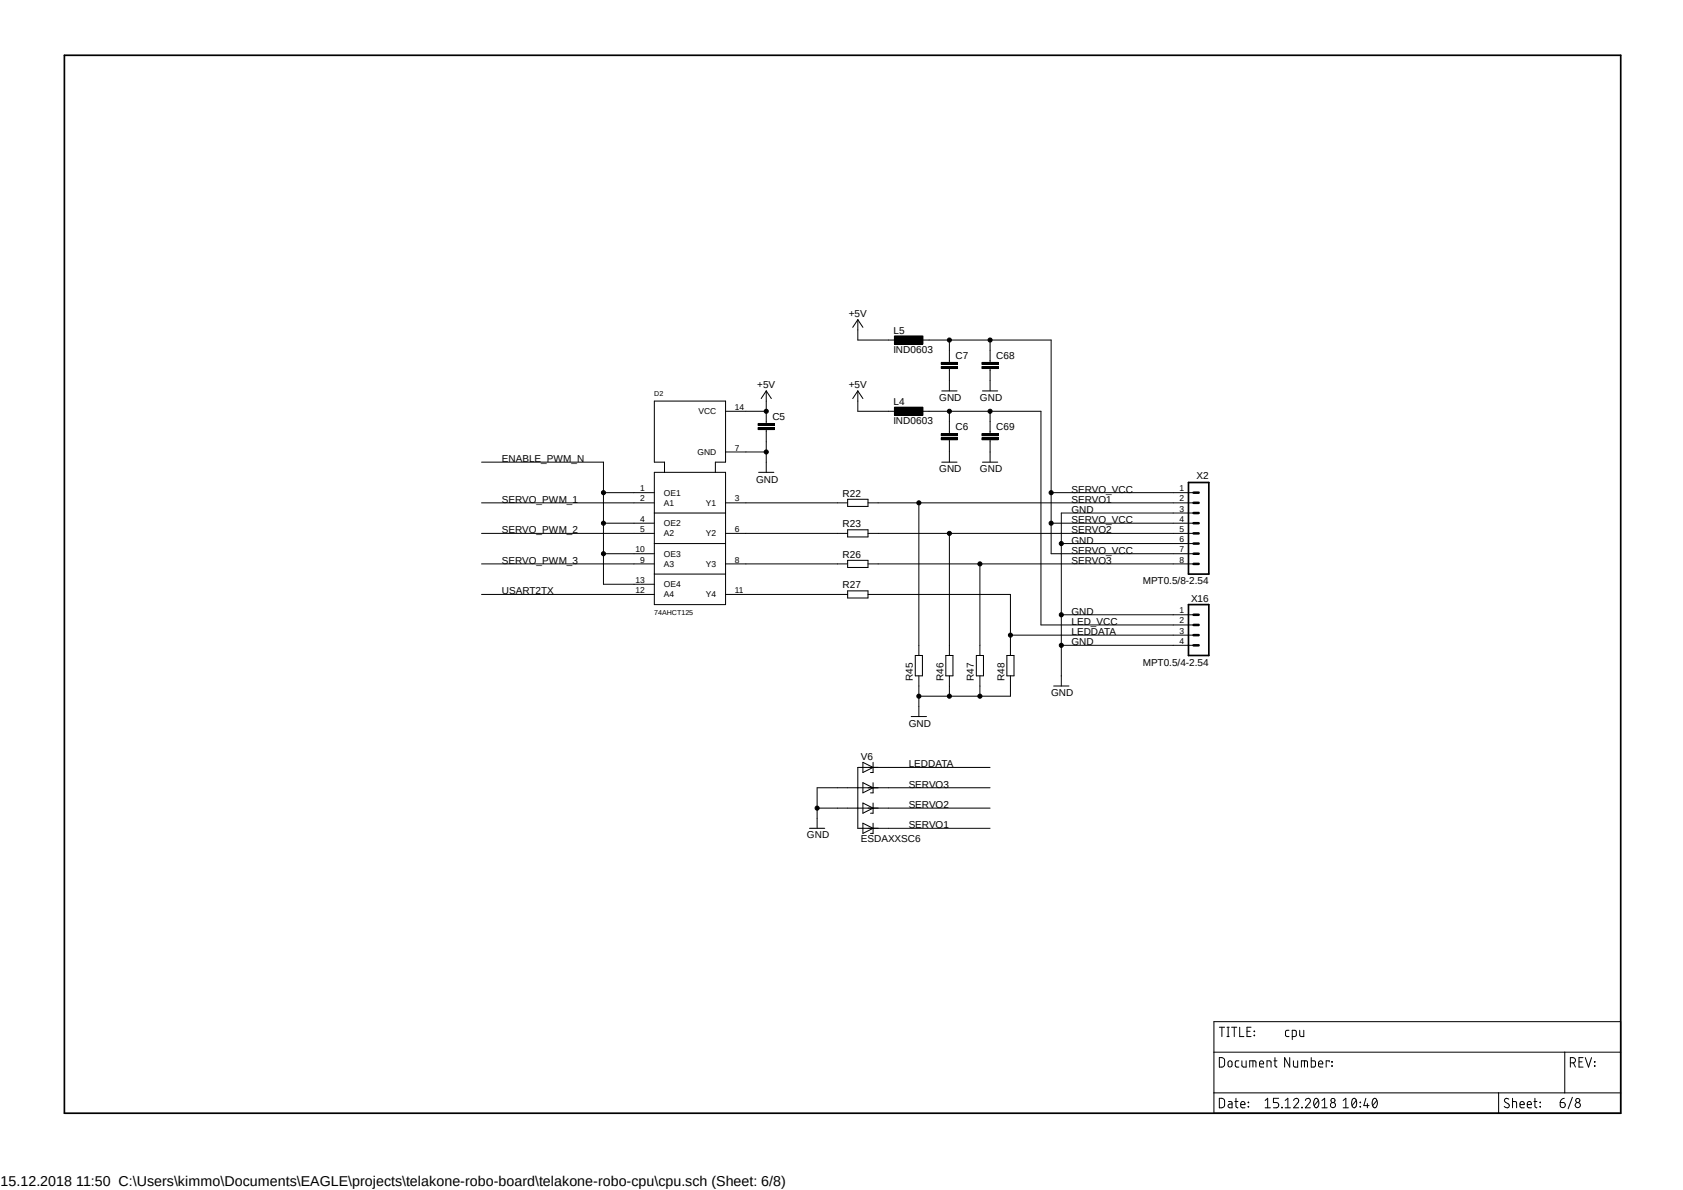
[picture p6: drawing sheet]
<svg xmlns="http://www.w3.org/2000/svg" width="420mm" height="297mm" viewBox="0 0 420 297" stroke-linecap="round" stroke-linejoin="round" font-family="sans-serif">
<path d="M15.6 13.5l389.3 264.9M404.9 13.5l-389.3 264.9" fill="none" stroke="#fff" stroke-width=".25"/>
<path d="M16.1 13.8h388.5v264.1h-388.5zM296.7 120.4h5.1v22.9h-5.1zM296.7 150.9h5.1v12.7h-5.1z" fill="none" stroke="#000" stroke-width=".42"/>
<g fill="none" stroke="#000" stroke-width=".25">
<path d="M214.2 79.8v5.1h10.1M214.2 79.8l1.2 1.9M214.2 79.8l-1.3 1.9M191.3 97.6v8.1M191.3 97.6l1.3 1.9M191.3 97.6l-1.3 1.9M214.2 97.6v5.1h10.1M214.2 97.6l1.2 1.9M214.2 97.6l-1.3 1.9M223.3 83.9h7.1v2h-7.1zM229.4 84.9h33v53.3h35.6M235 91.5h4v.5h-4z"/>
<path d="M235 90.5h4v.5h-4zM235.1 97.6h3.8M237 84.9v5.6M237 92v5.6M245.1 91.5h4.1v.5h-4.1zM245.1 90.5h4.1v.5h-4.1zM245.3 97.6h3.8M247.2 84.9v5.6M247.2 92v5.6M120.2 115.4h30.5v30.4h12.7M163.4 117.9h17.7v33h-17.7zM165.9 117.9v-2.5h-2.5v-15.3h17.7v15.3h-2.5v2.5"/>
<path d="M181.1 112.8h10.2M181.1 102.7h10.2M189.3 106.7h4v.5h-4zM189.3 105.7h4v.5h-4zM189.4 117.9h3.8M191.3 107.2v10.7M223.3 101.6h7.1v2.1h-7.1zM229.4 102.7h30.5v53.3h38.1M235 109.3h4v.5h-4zM235 108.2h4v.6h-4zM235.1 115.4h3.8M237 102.7v5.5"/>
<path d="M237 109.8v5.6M245.1 109.3h4.1v.5h-4.1zM245.1 108.2h4.1v.6h-4.1zM245.3 115.4h3.8M247.2 102.7v5.5M247.2 109.8v5.6M120.2 133.1h43.2M120.2 125.5h43.2M150.7 138.2h12.7M150.7 130.6h12.7M150.7 123h12.7M163.4 128.1h17.7"/>
<path d="M163.4 135.7h17.7M181.1 133.1h30.5M181.1 125.5h30.5M211.6 124.6h5.1v1.8h-5.1zM211.6 132.2h5.1v1.8h-5.1zM211.6 139.9h5.1v1.7h-5.1zM216.7 133.1h81.3M216.7 125.5h81.3M229.4 125.5v38.1M237 133.1v30.5M262.4 130.6h35.6M262.4 123h35.6"/>
<path d="M265 135.7h33M298 128.1h-33v43.1M120.2 148.4h43.2M120.2 140.8h43.2M163.4 143.3h17.7M181.1 148.4h30.5M181.1 140.8h30.5M211.6 147.5h5.1v1.8h-5.1zM216.7 148.4h35.6v15.2M216.7 140.8h81.3M244.6 140.8v22.8M252.3 158.5h45.7"/>
<path d="M265 153.5h33M227.5 178.9h3.8M228.5 163.6h1.8v5.1h-1.8zM229.4 168.7v10.2M236.1 163.6h1.8v5.1h-1.8zM237 168.7v5.1M243.7 163.6h1.8v5.1h-1.8zM244.6 168.7v5.1M251.4 163.6h1.7v5.1h-1.7zM252.3 168.7v5.1h-22.9M263 171.2h3.9M265 161.1h33"/>
<path d="M215.4 190.3l2.6 1.3-2.6 1.2zM215.4 195.4l2.6 1.2-2.6 1.3zM218 190.3v2.5h-.7M218 195.4v2.5h-.7M247.2 191.6h-33v15.2h33M247.2 196.6h-43.2v10.2M202.1 206.8h3.8M204 201.7h43.2M215.4 200.4l2.6 1.3-2.6 1.3zM215.4 205.5l2.6 1.3-2.6 1.2zM218 200.4v2.6h-.7M218 205.5v2.5h-.7"/>
<path d="M303.1 255h101.5v22.9h-101.5zM304.4 256.4h1.3M305 256.4v2.3M306.3 256.4h.6M306.3 258.7h.6M306.6 256.4v2.3M307.5 256.4h1.3M308.1 256.4v2.3M309.5 256.4v2.3h1M311.3 257.4h.8M312.3 256.4h-1v2.3h1M313.1 257.4l.1 .1z"/>
<path d="M313.1 258.4l.1 .1zM321.8 257.2h-.7l-.2 .4 .1 .9 .8 .2M322.6 258.7h.6l.4-.2v-.9l-.2-.4h-.8v2.3M324.5 257.2v1.2l.4 .3h.6v-1.5M303.1 262.6h101.5M303.1 272.8h101.5M304.4 274.2a1.13 1.13 0 0 1 1.3 .4 1.96 1.96 0 0 1-.2 1.7l-1.1 .2zM304.4 264a1.13 1.13 0 0 1 1.3 .4 1.96 1.96 0 0 1-.2 1.7l-.2 .2-.9 .1zM306.7 275h.7l.2 .3v1.2h-.6a.47 .47 0 0 1-.4-.4 .47 .47 0 0 1 .4-.5h.6M306.7 264.9a.5 .5 0 0 1 .6-.1 .5 .5 0 0 1 .3 .5v.5a.51 .51 0 0 1-.5 .5 .51 .51 0 0 1-.5-.5zM308.3 275h.8M308.6 274.2v2.1l.5 .2"/>
<path d="M309.3 264.8h-.7l-.2 .4v.9l.9 .3M309.7 275.7h1.1a.55 .55 0 0 0-.4-.7 .55 .55 0 0 0-.7 .5l.1 .8 .4 .2h.6M310 264.8l.1 1.3 .3 .3h.7v-1.6M311.6 275.1l.1 .2zM311.6 276.2l.1 .1zM312 266.4v-1.6h1.2l.3 .2 .1 1.4M312.8 264.8v1.6M314.4 265.6h1.1a.54 .54 0 0 0-.4-.8 .54 .54 0 0 0-.7 .5l.1 .8 .3 .3h.7M315.8 276.5h1.3M315.8 274.7l.7-.5v2.3M316.3 266.4v-1.6l1 .2v1.4M318 264.8h.8"/>
<path d="M318.3 264v2.1l.5 .3M319.2 274.2h-1.3v1h.8a.67 .67 0 0 1 .5 .7 .67 .67 0 0 1-.5 .6h-.8M320 276.4l.1 .1zM320.8 276.5h1.3M320.8 274.7l.7-.5v2.3M322 264v2.4l-1.3-2.4v2.4M322.9 264.8v1.3l.4 .3h.7v-1.6M322.9 274.7a.64 .64 0 0 1 1-.5 .64 .64 0 0 1 .2 1l-1.2 1.3h1.3M324.9 266.4v-1.6h1.1l.4 .2v1.4M325 276.4l.1 .1zM325.7 264.8v1.6M325.9 274.7a.64 .64 0 0 1 .9-.5 .64 .64 0 0 1 .2 1l-1.1 1.3h1.2"/>
<path d="M327.4 264v2.4h.6l.4-.3v-1.1l-1-.2M328.2 274.3l.4-.1a1.38 1.38 0 0 1 0 2.3 1.5 1.5 0 0 1-.4-2.2zM329.1 274.7l-1 1.3M329.2 265.6h1a.55 .55 0 0 0-.3-.8 .55 .55 0 0 0-.7 .5v.8l.4 .3h.6M330 276.5h1.3M330 274.7l.7-.5v2.3M331.8 265v-.2h-.7v1.6M332.5 266l.1 .1zM332.5 265l.1 .1zM335.3 276.5h1.3M335.3 274.7l.7-.5v2.3M337.7 274.3l.4-.1a1.42 1.42 0 0 1 0 2.3 1.5 1.5 0 0 1-.4-2.2z"/>
<path d="M338.6 274.7l-1 1.3M339.5 276.2l.2 .1zM339.5 275.1l.2 .2zM341 274.2l-.5 1.8h1.3M341.4 275.5v1M342.8 274.3l.4-.1a1.42 1.42 0 0 1 0 2.3 1.46 1.46 0 0 1-.4-2.2zM343.7 274.7l-1 1.3M374.1 272.8v5.1M376.7 274.4a.59 .59 0 0 0-.8-.2 .59 .59 0 0 0-.2 .8l.8 .5a.58 .58 0 0 1 .1 .9 .58 .58 0 0 1-.9 0l-.2-.2M377.6 275l1 .1v1.4M377.6 274.2v2.3M379.5 275.7h1a.55 .55 0 0 0-.4-.7 .55 .55 0 0 0-.6 .5v.8l.3 .2h.7"/>
<path d="M381.3 275.7h1a.54 .54 0 0 0-.3-.7 .54 .54 0 0 0-.7 .5v.8l.4 .2h.6M382.9 275h.8M383.2 274.2v2.1l.5 .2M384.5 276.2l.1 .1zM384.5 275.1l.1 .2zM389.5 275.2h.8a.65 .65 0 0 1 .5 .7 .65 .65 0 0 1-.7 .6 .65 .65 0 0 1-.6-.7zM390.5 274.2a1.09 1.09 0 0 0-1 1M390.6 262.6v10.2M392 265.3h.7a.66 .66 0 0 0 .6-.7 .66 .66 0 0 0-.6-.6h-.7v2.4M392.5 273.9l-1 2.9M392.8 265.3l.5 1.1M394.2 265h.8"/>
<path d="M395.2 264h-1v2.4h1M395.8 264l.8 2.4 .7-2.4M398 265l.2 .1zM398 266l.2 .1z"/>
<circle cx="237" cy="84.9" r=".51"/>
<circle cx="247.2" cy="84.9" r=".51"/>
<circle cx="191.3" cy="112.8" r=".51"/>
<circle cx="191.3" cy="102.7" r=".51"/>
<circle cx="237" cy="102.7" r=".51"/>
<circle cx="247.2" cy="102.7" r=".51"/>
<circle cx="150.6" cy="138.2" r=".51"/>
<circle cx="150.6" cy="123" r=".51"/>
<circle cx="150.6" cy="130.6" r=".51"/>
<circle cx="229.4" cy="125.5" r=".51"/>
<circle cx="237" cy="133.1" r=".51"/>
<circle cx="262.4" cy="130.6" r=".51"/>
<circle cx="262.4" cy="123" r=".51"/>
<circle cx="264.9" cy="135.7" r=".51"/>
<circle cx="244.6" cy="140.8" r=".51"/>
<circle cx="252.2" cy="158.5" r=".51"/>
<circle cx="264.9" cy="153.5" r=".51"/>
<circle cx="229.4" cy="173.8" r=".51"/>
<circle cx="237" cy="173.8" r=".51"/>
<circle cx="244.6" cy="173.8" r=".51"/>
<circle cx="264.9" cy="161.1" r=".51"/>
<circle cx="204" cy="201.7" r=".51"/>
<circle cx="332.8" cy="275.8" r=".65"/>
<circle cx="332.8" cy="274.7" r=".51"/>
<circle cx="393.9" cy="275.8" r=".65"/>
<circle cx="393.9" cy="274.7" r=".51"/>
</g>
<g fill="#000">
<path d="M223.3 83.9h7.1v2h-7.1z" fill-rule="evenodd"/>
<path d="M235 91.5h4v.5h-4z" fill-rule="evenodd"/>
<path d="M235 90.5h4v.5h-4z" fill-rule="evenodd"/>
<path d="M245.1 91.5h4.1v.5h-4.1z" fill-rule="evenodd"/>
<path d="M245.1 90.5h4.1v.5h-4.1z" fill-rule="evenodd"/>
<path d="M189.3 106.7h4v.5h-4z" fill-rule="evenodd"/>
<path d="M189.3 105.7h4v.5h-4z" fill-rule="evenodd"/>
<path d="M223.3 101.6h7.1v2.1h-7.1z" fill-rule="evenodd"/>
<path d="M235 109.3h4v.5h-4z" fill-rule="evenodd"/>
<path d="M235 108.2h4v.6h-4z" fill-rule="evenodd"/>
<path d="M245.1 109.3h4.1v.5h-4.1z" fill-rule="evenodd"/>
<path d="M245.1 108.2h4.1v.6h-4.1z" fill-rule="evenodd"/>
<circle cx="237" cy="84.9" r=".51"/>
<circle cx="247.2" cy="84.9" r=".51"/>
<circle cx="191.3" cy="112.8" r=".51"/>
<circle cx="191.3" cy="102.7" r=".51"/>
<circle cx="237" cy="102.7" r=".51"/>
<circle cx="247.2" cy="102.7" r=".51"/>
<circle cx="150.6" cy="138.2" r=".51"/>
<circle cx="150.6" cy="123" r=".51"/>
<circle cx="150.6" cy="130.6" r=".51"/>
<circle cx="229.4" cy="125.5" r=".51"/>
<circle cx="237" cy="133.1" r=".51"/>
<circle cx="262.4" cy="130.6" r=".51"/>
<circle cx="262.4" cy="123" r=".51"/>
<circle cx="264.9" cy="135.7" r=".51"/>
<circle cx="244.6" cy="140.8" r=".51"/>
<circle cx="252.2" cy="158.5" r=".51"/>
<circle cx="264.9" cy="153.5" r=".51"/>
<circle cx="229.4" cy="173.8" r=".51"/>
<circle cx="237" cy="173.8" r=".51"/>
<circle cx="244.6" cy="173.8" r=".51"/>
<circle cx="264.9" cy="161.1" r=".51"/>
<circle cx="204" cy="201.7" r=".51"/>
</g>
<path d="M298 133.1h1.2M298 135.7h1.2M298 138.2h1.2M298 128.1h1.2M298 130.6h1.2M298 123h1.2M298 125.5h1.2M298 158.5h1.2M298 153.5h1.2M298 156h1.2M298 140.8h1.2M298 161.1h1.2" fill="none" stroke="#000" stroke-width=".63"/>
<text font-size="3.6" x=".2" y="296">15.12.2018 11:50 C:\Users\kimmo\Documents\EAGLE\projects\telakone-robo-board\telakone-robo-cpu\cpu.sch (Sheet: 6/8)</text>
<g font-size="2.5">
<text x="211.9" y="79">+5V</text>
<text x="223" y="83.4">L5</text>
<text x="223" y="88.2">IND0603</text>
<text x="238.5" y="89.6">C7</text>
<text x="248.7" y="89.6">C68</text>
<text x="189" y="96.8">+5V</text>
<text x="211.9" y="96.8">+5V</text>
<text x="223" y="101.2">L4</text>
<text x="234.5" y="100.1">GND</text>
<text x="244.6" y="100.1">GND</text>
<text x="192.8" y="104.8">C5</text>
<text x="223" y="106">IND0603</text>
<text x="238.5" y="107.4">C6</text>
<text x="248.7" y="107.4">C69</text>
<text x="125.3" y="115.4">ENABLE_PWM_N</text>
<text x="234.5" y="117.9">GND</text>
<text x="244.6" y="117.9">GND</text>
<text x="298.7" y="119.7">X2</text>
<text x="125.3" y="125.5">SERVO_PWM_1</text>
<text x="188.8" y="120.4">GND</text>
<text x="210.3" y="124">R22</text>
<text x="267.5" y="125.5">SERVO1</text>
<text x="267.5" y="123">SERVO_VCC</text>
<text x="210.3" y="131.7">R23</text>
<text x="267.5" y="128.1">GND</text>
<text x="267.5" y="130.6">SERVO_VCC</text>
<text x="125.3" y="133.1">SERVO_PWM_2</text>
<text x="267.5" y="133.1">SERVO2</text>
<text x="267.5" y="135.7">GND</text>
<text x="125.3" y="140.8">SERVO_PWM_3</text>
<text x="210.3" y="139.3">R26</text>
<text x="267.5" y="140.8">SERVO3</text>
<text x="267.5" y="138.2">SERVO_VCC</text>
<text x="125.3" y="148.4">USART2TX</text>
<text x="210.3" y="146.9">R27</text>
<text x="285.3" y="145.8">MPT0.5/8-2.54</text>
<text x="267.5" y="156">LED_VCC</text>
<text x="267.5" y="153.5">GND</text>
<text x="297.3" y="150.2">X16</text>
<text x="267.5" y="158.5">LEDDATA</text>
<text x="267.5" y="161.1">GND</text>
<text x="285.3" y="166.2">MPT0.5/4-2.54</text>
<text x="227.9" y="170" transform="rotate(-90 227.9 170)">R45</text>
<text x="235.5" y="170" transform="rotate(-90 235.5 170)">R46</text>
<text x="243.2" y="170" transform="rotate(-90 243.2 170)">R47</text>
<text x="250.8" y="170" transform="rotate(-90 250.8 170)">R48</text>
<text x="262.4" y="173.8">GND</text>
<text x="226.9" y="181.4">GND</text>
<text x="214.9" y="189.7">V6</text>
<text x="226.9" y="191.6">LEDDATA</text>
<text x="226.9" y="196.6">SERVO3</text>
<text x="226.9" y="201.7">SERVO2</text>
<text x="201.5" y="209.3">GND</text>
<text x="226.9" y="206.8">SERVO1</text>
<text x="214.9" y="210.2">ESDAXXSC6</text>
</g>
<g font-size="2.1">
<text x="174.4" y="103.4">VCC</text>
<text x="183.5" y="102.3">14</text>
<text x="174.1" y="113.6">GND</text>
<text x="183.5" y="112.5">7</text>
<text x="159.8" y="125.2">2</text>
<text x="159.8" y="122.6">1</text>
<text x="165.7" y="123.7">OE1</text>
<text x="183.5" y="125.2">3</text>
<text x="294.5" y="122.6">1</text>
<text x="294.5" y="125.2">2</text>
<text x="159.8" y="130.3">4</text>
<text x="165.7" y="131.4">OE2</text>
<text x="165.7" y="126.3">A1</text>
<text x="176.2" y="126.3">Y1</text>
<text x="294.5" y="127.7">3</text>
<text x="294.5" y="130.3">4</text>
<text x="158.7" y="137.9">10</text>
<text x="159.8" y="132.8">5</text>
<text x="165.7" y="133.9">A2</text>
<text x="176.2" y="133.9">Y2</text>
<text x="183.5" y="132.8">6</text>
<text x="294.5" y="132.8">5</text>
<text x="294.5" y="135.3">6</text>
<text x="294.5" y="137.9">7</text>
<text x="159.8" y="140.4">9</text>
<text x="165.7" y="141.5">A3</text>
<text x="165.7" y="139">OE3</text>
<text x="176.2" y="141.5">Y3</text>
<text x="183.5" y="140.4">8</text>
<text x="294.5" y="140.4">8</text>
<text x="158.7" y="148">12</text>
<text x="158.7" y="145.5">13</text>
<text x="165.7" y="149.1">A4</text>
<text x="165.7" y="146.6">OE4</text>
<text x="176.2" y="149.1">Y4</text>
<text x="183.5" y="148">11</text>
<text x="294.5" y="153.1">1</text>
<text x="294.5" y="155.6">2</text>
<text x="294.5" y="158.2">3</text>
<text x="294.5" y="160.7">4</text>
</g>
<g font-size="1.8">
<text x="163.4" y="98.8">D2</text>
<text x="163.4" y="153.5">74AHCT125</text>
</g>
</svg>
